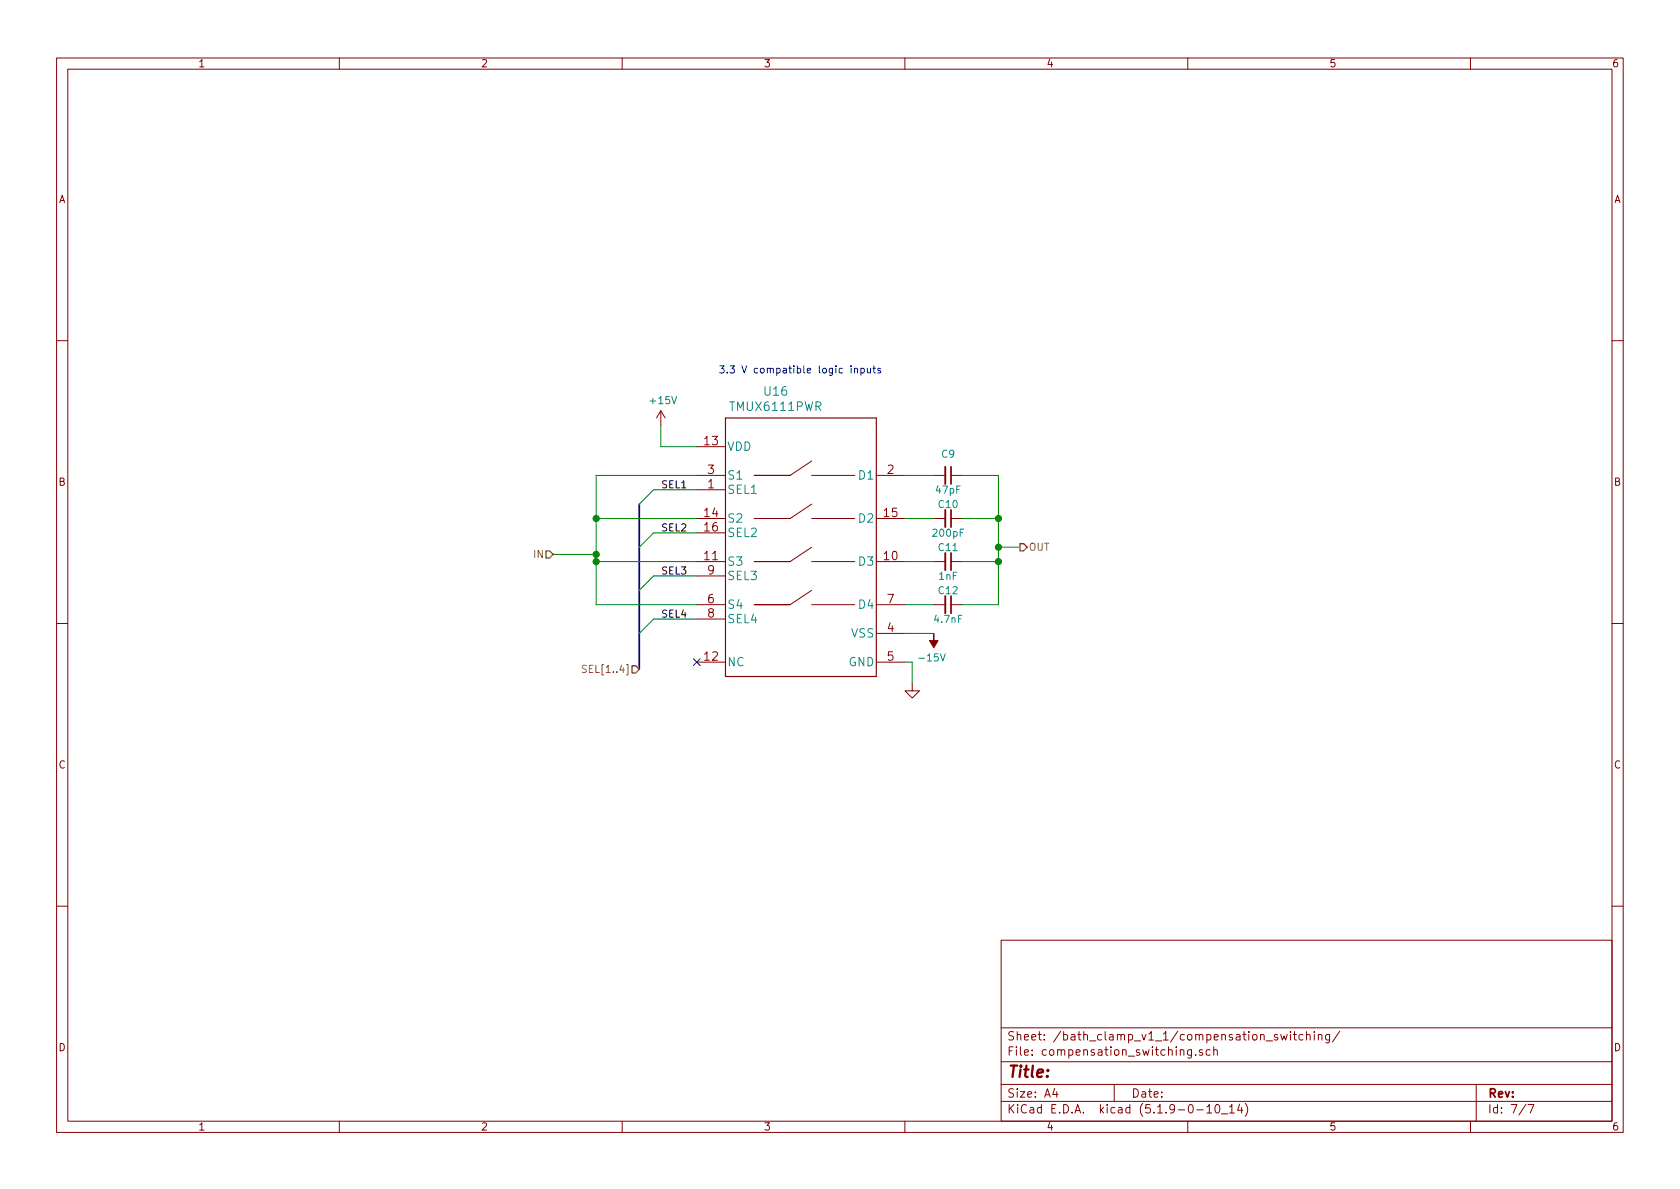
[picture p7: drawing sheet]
EESchema Schematic File Version 4
EELAYER 30 0
EELAYER END
$Descr A4 11693 8268
encoding utf-8
Sheet 7 7
Title ""
Date ""
Rev ""
Comp ""
Comment1 ""
Comment2 ""
Comment3 ""
Comment4 ""
$EndDescr
$Comp
L Device:C_Small C?
U 1 1
P 6600 3300
AR Path="/6032F251/60E82840" Ref="C?"  Part="1" 
AR Path="/6032F251/60DC1C0F/60E82840" Ref="C9"  Part="1" 
AR Path="/6032F251/60A3B076/60E82840" Ref="C?"  Part="1" 
AR Path="/6032F251/60DE96F4/60E82840" Ref="C?"  Part="1" 
AR Path="/6032F251/60DEADCD/60E82840" Ref="C?"  Part="1" 
AR Path="/6032F251/60DEBB32/60E82840" Ref="C?"  Part="1" 
AR Path="/6032F251/6217F546/60E82840" Ref="C9"  Part="1" 
F 0 "C9" V 6450 3300 50  0000 C CNN
F 1 "47pF" V 6700 3300 50  0000 C CNN
F 2 "Capacitor_SMD:C_0603_1608Metric" H 6638 3150 50  0001 C CNN
F 3 "~" H 6600 3300 50  0001 C CNN
F 4 "CC0603JRNPO9BN470" H 6500 3300 50  0001 C CNN "Manf#"
F 5 "5%" H 6500 3300 50  0001 C CNN "Tolerance"
F 6 "50V" H 6500 3300 50  0001 C CNN "voltage"
	1    6600 3300
	0    1    1    0   
$EndComp
$Comp
L Device:C_Small C?
U 1 1
P 6600 3600
AR Path="/6032F251/60E839D5" Ref="C?"  Part="1" 
AR Path="/6032F251/60DC1C0F/60E839D5" Ref="C10"  Part="1" 
AR Path="/6032F251/60A3B076/60E839D5" Ref="C?"  Part="1" 
AR Path="/6032F251/60DE96F4/60E839D5" Ref="C?"  Part="1" 
AR Path="/6032F251/60DEADCD/60E839D5" Ref="C?"  Part="1" 
AR Path="/6032F251/60DEBB32/60E839D5" Ref="C?"  Part="1" 
AR Path="/6032F251/6217F546/60E839D5" Ref="C10"  Part="1" 
F 0 "C10" V 6500 3600 50  0000 C CNN
F 1 "200pF" V 6700 3600 50  0000 C CNN
F 2 "Capacitor_SMD:C_0603_1608Metric" H 6638 3450 50  0001 C CNN
F 3 "~" H 6600 3600 50  0001 C CNN
F 4 "CC0603JRNPO9BN221" H 6500 3600 50  0001 C CNN "Manf#"
F 5 "50V" H 6500 3600 50  0001 C CNN "voltage"
	1    6600 3600
	0    1    1    0   
$EndComp
$Comp
L Device:C_Small C?
U 1 1
P 6600 3900
AR Path="/6032F251/60E83CD7" Ref="C?"  Part="1" 
AR Path="/6032F251/60DC1C0F/60E83CD7" Ref="C11"  Part="1" 
AR Path="/6032F251/60A3B076/60E83CD7" Ref="C?"  Part="1" 
AR Path="/6032F251/60DE96F4/60E83CD7" Ref="C?"  Part="1" 
AR Path="/6032F251/60DEADCD/60E83CD7" Ref="C?"  Part="1" 
AR Path="/6032F251/60DEBB32/60E83CD7" Ref="C?"  Part="1" 
AR Path="/6032F251/6217F546/60E83CD7" Ref="C11"  Part="1" 
F 0 "C11" V 6500 3900 50  0000 C CNN
F 1 "1nF" V 6700 3900 50  0000 C CNN
F 2 "Capacitor_SMD:C_0603_1608Metric" H 6638 3750 50  0001 C CNN
F 3 "~" H 6600 3900 50  0001 C CNN
F 4 "CC0603JRNPO9BN102" H 6500 3900 50  0001 C CNN "Manf#"
F 5 "5%" H 6500 3900 50  0001 C CNN "Tolerance"
F 6 "50V" H 6500 3900 50  0001 C CNN "voltage"
	1    6600 3900
	0    1    1    0   
$EndComp
$Comp
L Device:C_Small C?
U 1 1
P 6600 4200
AR Path="/6032F251/60E84E8C" Ref="C?"  Part="1" 
AR Path="/6032F251/60DC1C0F/60E84E8C" Ref="C12"  Part="1" 
AR Path="/6032F251/60A3B076/60E84E8C" Ref="C?"  Part="1" 
AR Path="/6032F251/60DE96F4/60E84E8C" Ref="C?"  Part="1" 
AR Path="/6032F251/60DEADCD/60E84E8C" Ref="C?"  Part="1" 
AR Path="/6032F251/60DEBB32/60E84E8C" Ref="C?"  Part="1" 
AR Path="/6032F251/6217F546/60E84E8C" Ref="C12"  Part="1" 
F 0 "C12" V 6500 4200 50  0000 C CNN
F 1 "4.7nF" V 6700 4200 50  0000 C CNN
F 2 "Capacitor_SMD:C_0603_1608Metric" H 6638 4050 50  0001 C CNN
F 3 "~" H 6600 4200 50  0001 C CNN
F 4 "CL10C332JB8NNNC" H 6500 4200 50  0001 C CNN "Alternative MPN"
F 5 "CC0603JRNPO9BN332" H 6500 4200 50  0001 C CNN "Manf#"
F 6 "5%" H 6500 4200 50  0001 C CNN "Tolerance"
F 7 "50V" H 6500 4200 50  0001 C CNN "voltage"
	1    6600 4200
	0    1    1    0   
$EndComp
$Comp
L power:-15V #PWR048
U 1 1
P 6500 4400
AR Path="/6032F251/60DC1C0F/60EA6FEC" Ref="#PWR048"  Part="1" 
AR Path="/6032F251/60A3B076/60EA6FEC" Ref="#PWR?"  Part="1" 
AR Path="/6032F251/60DE96F4/60EA6FEC" Ref="#PWR?"  Part="1" 
AR Path="/6032F251/60DEADCD/60EA6FEC" Ref="#PWR?"  Part="1" 
AR Path="/6032F251/60DEBB32/60EA6FEC" Ref="#PWR?"  Part="1" 
AR Path="/6032F251/6217F546/60EA6FEC" Ref="#PWR048"  Part="1" 
F 0 "#PWR048" H 6500 4500 50  0001 C CNN
F 1 "-15V" H 6515 4573 50  0000 C CNN
F 2 "" H 6500 4400 50  0001 C CNN
F 3 "" H 6500 4400 50  0001 C CNN
	1    6500 4400
	-1   0    0    1   
$EndComp
$Comp
L power:+15V #PWR046
U 1 1
P 4600 2950
AR Path="/6032F251/60DC1C0F/60EA7501" Ref="#PWR046"  Part="1" 
AR Path="/6032F251/60A3B076/60EA7501" Ref="#PWR?"  Part="1" 
AR Path="/6032F251/60DE96F4/60EA7501" Ref="#PWR?"  Part="1" 
AR Path="/6032F251/60DEADCD/60EA7501" Ref="#PWR?"  Part="1" 
AR Path="/6032F251/60DEBB32/60EA7501" Ref="#PWR?"  Part="1" 
AR Path="/6032F251/6217F546/60EA7501" Ref="#PWR046"  Part="1" 
F 0 "#PWR046" H 4600 2800 50  0001 C CNN
F 1 "+15V" H 4615 3123 50  0000 C CNN
F 2 "" H 4600 2950 50  0001 C CNN
F 3 "" H 4600 2950 50  0001 C CNN
	1    4600 2950
	1    0    0    -1  
$EndComp
$Comp
L power:GND #PWR047
U 1 1
P 6350 4750
AR Path="/6032F251/60DC1C0F/60EA8BF4" Ref="#PWR047"  Part="1" 
AR Path="/6032F251/60A3B076/60EA8BF4" Ref="#PWR?"  Part="1" 
AR Path="/6032F251/60DE96F4/60EA8BF4" Ref="#PWR?"  Part="1" 
AR Path="/6032F251/60DEADCD/60EA8BF4" Ref="#PWR?"  Part="1" 
AR Path="/6032F251/60DEBB32/60EA8BF4" Ref="#PWR?"  Part="1" 
AR Path="/6032F251/6217F546/60EA8BF4" Ref="#PWR047"  Part="1" 
F 0 "#PWR047" H 6350 4500 50  0001 C CNN
F 1 "GND" H 6355 4577 50  0001 C CNN
F 2 "" H 6350 4750 50  0001 C CNN
F 3 "" H 6350 4750 50  0001 C CNN
	1    6350 4750
	1    0    0    -1  
$EndComp
$Comp
L covg-kicad:TMUX6111PWR U16
U 1 1
P 5400 3800
AR Path="/6032F251/60DC1C0F/60E9BE9C" Ref="U16"  Part="1" 
AR Path="/6032F251/60A3B076/60E9BE9C" Ref="U?"  Part="1" 
AR Path="/6032F251/60DE96F4/60E9BE9C" Ref="U?"  Part="1" 
AR Path="/6032F251/60DEADCD/60E9BE9C" Ref="U?"  Part="1" 
AR Path="/6032F251/60DEBB32/60E9BE9C" Ref="U?"  Part="1" 
AR Path="/6032F251/6217F546/60E9BE9C" Ref="U16"  Part="1" 
F 0 "U16" H 5400 4888 60  0000 C CNN
F 1 "TMUX6111PWR" H 5400 4782 60  0000 C CNN
F 2 "Package_SO:TSSOP-16_4.4x5mm_P0.65mm" H 5400 3740 60  0001 C CNN
F 3 "" H 5400 3800 60  0001 C CNN
F 4 "TMUX6111PWR" H 5400 3800 50  0001 C CNN "Manf#"
	1    5400 3800
	1    0    0    -1  
$EndComp
Text HLabel 4450 4650 0    50   Input ~ 0
SEL[1..4]
Text HLabel 3850 3850 0    50   Input ~ 0
IN
Text HLabel 7100 3800 2    50   Output ~ 0
OUT
Text Label 4600 3400 0    50   ~ 0
SEL1
Text Label 4600 3700 0    50   ~ 0
SEL2
Text Label 4600 4000 0    50   ~ 0
SEL3
Text Label 4600 4300 0    50   ~ 0
SEL4
Text Notes 5000 2600 0    50   ~ 0
3.3 V compatible logic inputs
Wire Wire Line
	6300 3300 6500 3300
Wire Wire Line
	6500 3600 6300 3600
Wire Wire Line
	6300 3900 6500 3900
Wire Wire Line
	6300 4200 6500 4200
Wire Wire Line
	6700 3300 6950 3300
Wire Wire Line
	6950 3300 6950 3600
Wire Wire Line
	6950 4200 6700 4200
Wire Wire Line
	6700 3900 6950 3900
Wire Wire Line
	6950 3900 6950 4200
Wire Wire Line
	6700 3600 6950 3600
Wire Wire Line
	6950 3600 6950 3800
Wire Wire Line
	4600 2950 4600 3100
Wire Wire Line
	4600 3100 4850 3100
Wire Wire Line
	6300 4400 6500 4400
Wire Wire Line
	6300 4600 6350 4600
Wire Wire Line
	6350 4600 6350 4750
Wire Wire Line
	4850 3400 4550 3400
Wire Wire Line
	4850 3700 4550 3700
Wire Wire Line
	4850 4000 4550 4000
Wire Wire Line
	4850 4300 4550 4300
Wire Wire Line
	4850 3600 4150 3600
Wire Wire Line
	4150 3600 4150 3850
Wire Wire Line
	4150 3900 4850 3900
Wire Wire Line
	4150 3900 4150 4200
Wire Wire Line
	4150 4200 4850 4200
Wire Wire Line
	4150 3600 4150 3300
Wire Wire Line
	4150 3300 4850 3300
Wire Wire Line
	4150 3850 3850 3850
Wire Wire Line
	4150 3850 4150 3900
Wire Wire Line
	6950 3800 7100 3800
Wire Wire Line
	6950 3800 6950 3900
Entry Wire Line
	4550 3400 4450 3500
Entry Wire Line
	4550 3700 4450 3800
Entry Wire Line
	4550 4000 4450 4100
Entry Wire Line
	4550 4300 4450 4400
Connection ~ 6950 3900
Connection ~ 6950 3600
Connection ~ 4150 3900
Connection ~ 4150 3600
Connection ~ 4150 3850
Connection ~ 6950 3800
NoConn ~ 4850 4600
Wire Bus Line
	4450 3500 4450 4650
$EndSCHEMATC
